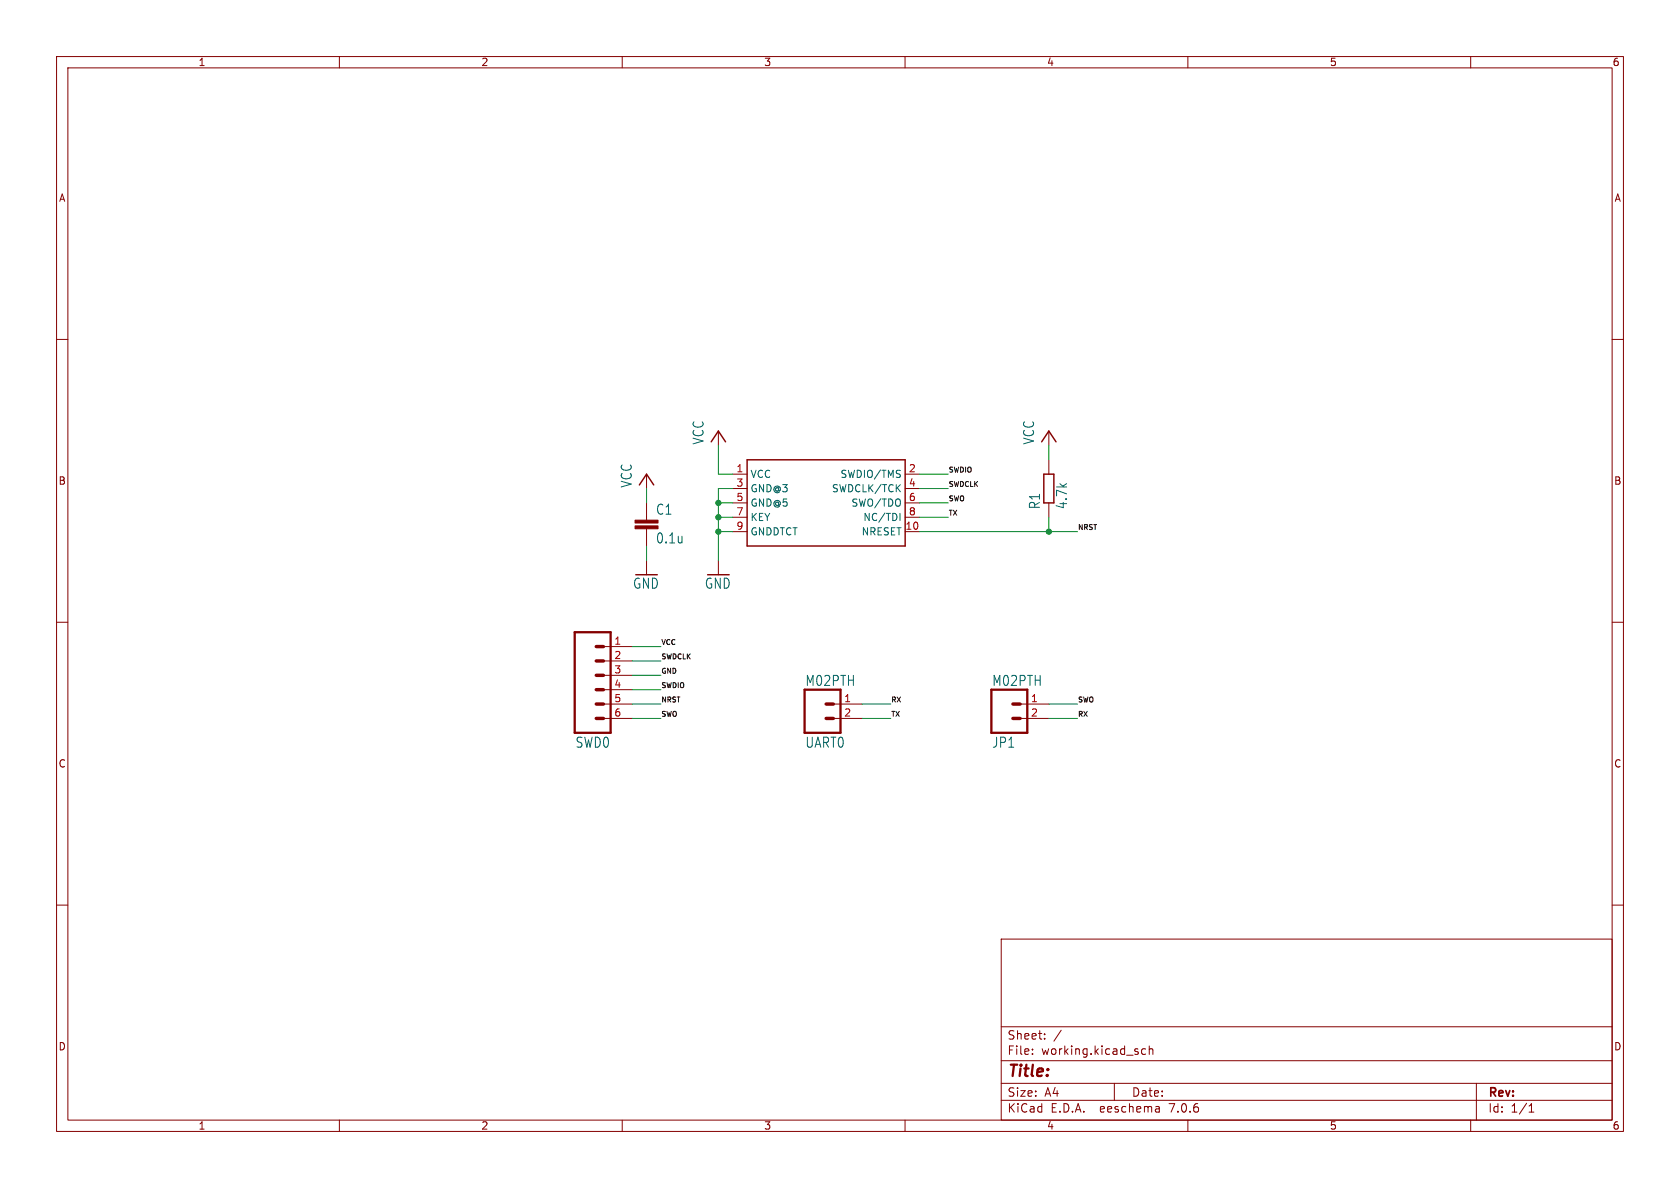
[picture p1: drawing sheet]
(kicad_sch (version 20230121) (generator eeschema)

 (paper "A4")

 (lib_symbols
  (symbol "working-eagle-import:C-EUC0805" (in_bom yes) (on_board yes)
   (property "Reference" "C" (at 1.524 0.381 0) (effects (font (size 1.778 1.5113)) (justify left bottom)))
   (property "Value" "" (at 1.524 -4.699 0) (effects (font (size 1.778 1.5113)) (justify left bottom)))
   (property "Footprint" "working:C0805" (at 0 0 0) (effects (font (size 1.27 1.27)) hide))
   (property "Datasheet" "" (at 0 0 0) (effects (font (size 1.27 1.27)) hide))
   (property "ki_locked" "" (at 0 0 0) (effects (font (size 1.27 1.27))))
   (symbol "C-EUC0805_1_0"
    (rectangle (start -2.032 -2.032) (end 2.032 -1.524) (stroke (width 0) (type default)) (fill (type outline)))
    (rectangle (start -2.032 -1.016) (end 2.032 -0.508) (stroke (width 0) (type default)) (fill (type outline)))
    (polyline (pts (xy 0 -2.54) (xy 0 -2.032)) (stroke (width 0.1524) (type solid)) (fill (type none)))
    (polyline (pts (xy 0 0) (xy 0 -0.508)) (stroke (width 0.1524) (type solid)) (fill (type none)))
    (pin passive line (at 0 2.54 270) (length 2.54) (name "1" (effects (font (size 0 0)))) (number "1" (effects (font (size 0 0)))))
    (pin passive line (at 0 -5.08 90) (length 2.54) (name "2" (effects (font (size 0 0)))) (number "2" (effects (font (size 0 0)))))))
  (symbol "working-eagle-import:CORTEX_DEBUGPTH" (in_bom yes) (on_board yes)
   (property "Reference" "JP" (at -12.7 7.874 0) (effects (font (size 1.778 1.5113)) (justify left bottom) hide))
   (property "Value" "" (at -12.7 -7.874 0) (effects (font (size 1.778 1.5113)) (justify left top) hide))
   (property "Footprint" "working:2X5-PTH-1.27MM" (at 0 0 0) (effects (font (size 1.27 1.27)) hide))
   (property "Datasheet" "" (at 0 0 0) (effects (font (size 1.27 1.27)) hide))
   (property "ki_locked" "" (at 0 0 0) (effects (font (size 1.27 1.27))))
   (symbol "CORTEX_DEBUGPTH_1_0"
    (polyline (pts (xy -12.7 -7.62) (xy -12.7 7.62)) (stroke (width 0.254) (type solid)) (fill (type none)))
    (polyline (pts (xy -12.7 7.62) (xy 15.24 7.62)) (stroke (width 0.254) (type solid)) (fill (type none)))
    (polyline (pts (xy 15.24 -7.62) (xy -12.7 -7.62)) (stroke (width 0.254) (type solid)) (fill (type none)))
    (polyline (pts (xy 15.24 7.62) (xy 15.24 -7.62)) (stroke (width 0.254) (type solid)) (fill (type none)))
    (pin bidirectional line (at -15.24 5.08 0) (length 2.54) (name "VCC" (effects (font (size 1.27 1.27)))) (number "1" (effects (font (size 1.27 1.27)))))
    (pin bidirectional line (at 17.78 -5.08 180) (length 2.54) (name "NRESET" (effects (font (size 1.27 1.27)))) (number "10" (effects (font (size 1.27 1.27)))))
    (pin bidirectional line (at 17.78 5.08 180) (length 2.54) (name "SWDIO/TMS" (effects (font (size 1.27 1.27)))) (number "2" (effects (font (size 1.27 1.27)))))
    (pin bidirectional line (at -15.24 2.54 0) (length 2.54) (name "GND@3" (effects (font (size 1.27 1.27)))) (number "3" (effects (font (size 1.27 1.27)))))
    (pin bidirectional line (at 17.78 2.54 180) (length 2.54) (name "SWDCLK/TCK" (effects (font (size 1.27 1.27)))) (number "4" (effects (font (size 1.27 1.27)))))
    (pin bidirectional line (at -15.24 0 0) (length 2.54) (name "GND@5" (effects (font (size 1.27 1.27)))) (number "5" (effects (font (size 1.27 1.27)))))
    (pin bidirectional line (at 17.78 0 180) (length 2.54) (name "SWO/TDO" (effects (font (size 1.27 1.27)))) (number "6" (effects (font (size 1.27 1.27)))))
    (pin bidirectional line (at -15.24 -2.54 0) (length 2.54) (name "KEY" (effects (font (size 1.27 1.27)))) (number "7" (effects (font (size 1.27 1.27)))))
    (pin bidirectional line (at 17.78 -2.54 180) (length 2.54) (name "NC/TDI" (effects (font (size 1.27 1.27)))) (number "8" (effects (font (size 1.27 1.27)))))
    (pin bidirectional line (at -15.24 -5.08 0) (length 2.54) (name "GNDDTCT" (effects (font (size 1.27 1.27)))) (number "9" (effects (font (size 1.27 1.27)))))))
  (symbol "working-eagle-import:GND" (power) (in_bom yes) (on_board yes)
   (property "Reference" "#GND" (at 0 0 0) (effects (font (size 1.27 1.27)) hide))
   (property "Value" "GND" (at -2.54 -2.54 0) (effects (font (size 1.778 1.5113)) (justify left bottom)))
   (property "Footprint" "" (at 0 0 0) (effects (font (size 1.27 1.27)) hide))
   (property "Datasheet" "" (at 0 0 0) (effects (font (size 1.27 1.27)) hide))
   (property "ki_locked" "" (at 0 0 0) (effects (font (size 1.27 1.27))))
   (symbol "GND_1_0"
    (polyline (pts (xy -1.905 0) (xy 1.905 0)) (stroke (width 0.254) (type solid)) (fill (type none)))
    (pin power_in line (at 0 2.54 270) (length 2.54) (name "GND" (effects (font (size 0 0)))) (number "1" (effects (font (size 0 0)))))))
  (symbol "working-eagle-import:M02PTH" (in_bom yes) (on_board yes)
   (property "Reference" "JP" (at -2.54 5.842 0) (effects (font (size 1.778 1.5113)) (justify left bottom)))
   (property "Value" "" (at -2.54 -5.08 0) (effects (font (size 1.778 1.5113)) (justify left bottom)))
   (property "Footprint" "working:1X02" (at 0 0 0) (effects (font (size 1.27 1.27)) hide))
   (property "Datasheet" "" (at 0 0 0) (effects (font (size 1.27 1.27)) hide))
   (property "ki_locked" "" (at 0 0 0) (effects (font (size 1.27 1.27))))
   (symbol "M02PTH_1_0"
    (polyline (pts (xy -2.54 5.08) (xy -2.54 -2.54)) (stroke (width 0.4064) (type solid)) (fill (type none)))
    (polyline (pts (xy -2.54 5.08) (xy 3.81 5.08)) (stroke (width 0.4064) (type solid)) (fill (type none)))
    (polyline (pts (xy 1.27 0) (xy 2.54 0)) (stroke (width 0.6096) (type solid)) (fill (type none)))
    (polyline (pts (xy 1.27 2.54) (xy 2.54 2.54)) (stroke (width 0.6096) (type solid)) (fill (type none)))
    (polyline (pts (xy 3.81 -2.54) (xy -2.54 -2.54)) (stroke (width 0.4064) (type solid)) (fill (type none)))
    (polyline (pts (xy 3.81 -2.54) (xy 3.81 5.08)) (stroke (width 0.4064) (type solid)) (fill (type none)))
    (pin passive line (at 7.62 0 180) (length 5.08) (name "1" (effects (font (size 0 0)))) (number "1" (effects (font (size 1.27 1.27)))))
    (pin passive line (at 7.62 2.54 180) (length 5.08) (name "2" (effects (font (size 0 0)))) (number "2" (effects (font (size 1.27 1.27)))))))
  (symbol "working-eagle-import:M06SILK_FEMALE_PTH" (in_bom yes) (on_board yes)
   (property "Reference" "JP" (at -5.08 10.922 0) (effects (font (size 1.778 1.5113)) (justify left bottom)))
   (property "Value" "" (at -5.08 -10.16 0) (effects (font (size 1.778 1.5113)) (justify left bottom)))
   (property "Footprint" "working:1X06" (at 0 0 0) (effects (font (size 1.27 1.27)) hide))
   (property "Datasheet" "" (at 0 0 0) (effects (font (size 1.27 1.27)) hide))
   (property "ki_locked" "" (at 0 0 0) (effects (font (size 1.27 1.27))))
   (symbol "M06SILK_FEMALE_PTH_1_0"
    (polyline (pts (xy -5.08 10.16) (xy -5.08 -7.62)) (stroke (width 0.4064) (type solid)) (fill (type none)))
    (polyline (pts (xy -5.08 10.16) (xy 1.27 10.16)) (stroke (width 0.4064) (type solid)) (fill (type none)))
    (polyline (pts (xy -1.27 -5.08) (xy 0 -5.08)) (stroke (width 0.6096) (type solid)) (fill (type none)))
    (polyline (pts (xy -1.27 -2.54) (xy 0 -2.54)) (stroke (width 0.6096) (type solid)) (fill (type none)))
    (polyline (pts (xy -1.27 0) (xy 0 0)) (stroke (width 0.6096) (type solid)) (fill (type none)))
    (polyline (pts (xy -1.27 2.54) (xy 0 2.54)) (stroke (width 0.6096) (type solid)) (fill (type none)))
    (polyline (pts (xy -1.27 5.08) (xy 0 5.08)) (stroke (width 0.6096) (type solid)) (fill (type none)))
    (polyline (pts (xy -1.27 7.62) (xy 0 7.62)) (stroke (width 0.6096) (type solid)) (fill (type none)))
    (polyline (pts (xy 1.27 -7.62) (xy -5.08 -7.62)) (stroke (width 0.4064) (type solid)) (fill (type none)))
    (polyline (pts (xy 1.27 -7.62) (xy 1.27 10.16)) (stroke (width 0.4064) (type solid)) (fill (type none)))
    (pin passive line (at 5.08 -5.08 180) (length 5.08) (name "1" (effects (font (size 0 0)))) (number "1" (effects (font (size 1.27 1.27)))))
    (pin passive line (at 5.08 -2.54 180) (length 5.08) (name "2" (effects (font (size 0 0)))) (number "2" (effects (font (size 1.27 1.27)))))
    (pin passive line (at 5.08 0 180) (length 5.08) (name "3" (effects (font (size 0 0)))) (number "3" (effects (font (size 1.27 1.27)))))
    (pin passive line (at 5.08 2.54 180) (length 5.08) (name "4" (effects (font (size 0 0)))) (number "4" (effects (font (size 1.27 1.27)))))
    (pin passive line (at 5.08 5.08 180) (length 5.08) (name "5" (effects (font (size 0 0)))) (number "5" (effects (font (size 1.27 1.27)))))
    (pin passive line (at 5.08 7.62 180) (length 5.08) (name "6" (effects (font (size 0 0)))) (number "6" (effects (font (size 1.27 1.27)))))))
  (symbol "working-eagle-import:R-EU_R0805" (in_bom yes) (on_board yes)
   (property "Reference" "R" (at -3.81 1.4986 0) (effects (font (size 1.778 1.5113)) (justify left bottom)))
   (property "Value" "" (at -3.81 -3.302 0) (effects (font (size 1.778 1.5113)) (justify left bottom)))
   (property "Footprint" "working:R0805" (at 0 0 0) (effects (font (size 1.27 1.27)) hide))
   (property "Datasheet" "" (at 0 0 0) (effects (font (size 1.27 1.27)) hide))
   (property "ki_locked" "" (at 0 0 0) (effects (font (size 1.27 1.27))))
   (symbol "R-EU_R0805_1_0"
    (polyline (pts (xy -2.54 -0.889) (xy -2.54 0.889)) (stroke (width 0.254) (type solid)) (fill (type none)))
    (polyline (pts (xy -2.54 -0.889) (xy 2.54 -0.889)) (stroke (width 0.254) (type solid)) (fill (type none)))
    (polyline (pts (xy 2.54 -0.889) (xy 2.54 0.889)) (stroke (width 0.254) (type solid)) (fill (type none)))
    (polyline (pts (xy 2.54 0.889) (xy -2.54 0.889)) (stroke (width 0.254) (type solid)) (fill (type none)))
    (pin passive line (at -5.08 0 0) (length 2.54) (name "1" (effects (font (size 0 0)))) (number "1" (effects (font (size 0 0)))))
    (pin passive line (at 5.08 0 180) (length 2.54) (name "2" (effects (font (size 0 0)))) (number "2" (effects (font (size 0 0)))))))
  (symbol "working-eagle-import:VCC" (power) (in_bom yes) (on_board yes)
   (property "Reference" "#P+" (at 0 0 0) (effects (font (size 1.27 1.27)) hide))
   (property "Value" "VCC" (at -2.54 -2.54 90) (effects (font (size 1.778 1.5113)) (justify left bottom)))
   (property "Footprint" "" (at 0 0 0) (effects (font (size 1.27 1.27)) hide))
   (property "Datasheet" "" (at 0 0 0) (effects (font (size 1.27 1.27)) hide))
   (property "ki_locked" "" (at 0 0 0) (effects (font (size 1.27 1.27))))
   (symbol "VCC_1_0"
    (polyline (pts (xy 0 0) (xy -1.27 -1.905)) (stroke (width 0.254) (type solid)) (fill (type none)))
    (polyline (pts (xy 1.27 -1.905) (xy 0 0)) (stroke (width 0.254) (type solid)) (fill (type none)))
    (pin power_in line (at 0 -2.54 90) (length 2.54) (name "VCC" (effects (font (size 0 0)))) (number "1" (effects (font (size 0 0))))))))

 (junction (at 127 88.9) (diameter 0) (color 0 0 0 0))
 (junction (at 127 93.98) (diameter 0) (color 0 0 0 0))
 (junction (at 127 91.44) (diameter 0) (color 0 0 0 0))
 (junction (at 185.42 93.98) (diameter 0) (color 0 0 0 0))

 (wire (pts (xy 111.76 124.46) (xy 116.84 124.46)) (stroke (width 0.1524) (type solid)))
 (wire (pts (xy 127 83.82) (xy 127 78.74)) (stroke (width 0.1524) (type solid)))
 (wire (pts (xy 185.42 81.28) (xy 185.42 78.74)) (stroke (width 0.1524) (type solid)))
 (wire (pts (xy 129.54 86.36) (xy 127 86.36)) (stroke (width 0.1524) (type solid)))
 (wire (pts (xy 152.4 124.46) (xy 157.48 124.46)) (stroke (width 0.1524) (type solid)))
 (wire (pts (xy 185.42 93.98) (xy 190.5 93.98)) (stroke (width 0.1524) (type solid)))
 (wire (pts (xy 127 88.9) (xy 127 91.44)) (stroke (width 0.1524) (type solid)))
 (wire (pts (xy 111.76 121.92) (xy 116.84 121.92)) (stroke (width 0.1524) (type solid)))
 (wire (pts (xy 114.3 96.52) (xy 114.3 99.06)) (stroke (width 0.1524) (type solid)))
 (wire (pts (xy 127 99.06) (xy 127 93.98)) (stroke (width 0.1524) (type solid)))
 (wire (pts (xy 127 91.44) (xy 127 93.98)) (stroke (width 0.1524) (type solid)))
 (wire (pts (xy 162.56 86.36) (xy 167.64 86.36)) (stroke (width 0.1524) (type solid)))
 (wire (pts (xy 129.54 83.82) (xy 127 83.82)) (stroke (width 0.1524) (type solid)))
 (wire (pts (xy 129.54 91.44) (xy 127 91.44)) (stroke (width 0.1524) (type solid)))
 (wire (pts (xy 185.42 124.46) (xy 190.5 124.46)) (stroke (width 0.1524) (type solid)))
 (wire (pts (xy 162.56 83.82) (xy 167.64 83.82)) (stroke (width 0.1524) (type solid)))
 (wire (pts (xy 162.56 93.98) (xy 185.42 93.98)) (stroke (width 0.1524) (type solid)))
 (wire (pts (xy 129.54 88.9) (xy 127 88.9)) (stroke (width 0.1524) (type solid)))
 (wire (pts (xy 162.56 88.9) (xy 167.64 88.9)) (stroke (width 0.1524) (type solid)))
 (wire (pts (xy 185.42 93.98) (xy 185.42 91.44)) (stroke (width 0.1524) (type solid)))
 (wire (pts (xy 127 86.36) (xy 127 88.9)) (stroke (width 0.1524) (type solid)))
 (wire (pts (xy 185.42 127) (xy 190.5 127)) (stroke (width 0.1524) (type solid)))
 (wire (pts (xy 114.3 86.36) (xy 114.3 88.9)) (stroke (width 0.1524) (type solid)))
 (wire (pts (xy 129.54 93.98) (xy 127 93.98)) (stroke (width 0.1524) (type solid)))
 (wire (pts (xy 162.56 91.44) (xy 167.64 91.44)) (stroke (width 0.1524) (type solid)))
 (wire (pts (xy 152.4 127) (xy 157.48 127)) (stroke (width 0.1524) (type solid)))
 (wire (pts (xy 111.76 119.38) (xy 116.84 119.38)) (stroke (width 0.1524) (type solid)))
 (wire (pts (xy 111.76 127) (xy 116.84 127)) (stroke (width 0.1524) (type solid)))
 (wire (pts (xy 111.76 116.84) (xy 116.84 116.84)) (stroke (width 0.1524) (type solid)))
 (wire (pts (xy 111.76 114.3) (xy 116.84 114.3)) (stroke (width 0.1524) (type solid)))

 (label "TX" (at 157.48 127 0) (fields_autoplaced) (effects (font (size 0.889 0.889)) (justify left bottom)))
 (label "SWO" (at 116.84 127 0) (fields_autoplaced) (effects (font (size 0.889 0.889)) (justify left bottom)))
 (label "SWDIO" (at 167.64 83.82 0) (fields_autoplaced) (effects (font (size 0.889 0.889)) (justify left bottom)))
 (label "SWDCLK" (at 116.84 116.84 0) (fields_autoplaced) (effects (font (size 0.889 0.889)) (justify left bottom)))
 (label "SWDCLK" (at 167.64 86.36 0) (fields_autoplaced) (effects (font (size 0.889 0.889)) (justify left bottom)))
 (label "SWDIO" (at 116.84 121.92 0) (fields_autoplaced) (effects (font (size 0.889 0.889)) (justify left bottom)))
 (label "NRST" (at 190.5 93.98 0) (fields_autoplaced) (effects (font (size 0.889 0.889)) (justify left bottom)))
 (label "RX" (at 157.48 124.46 0) (fields_autoplaced) (effects (font (size 0.889 0.889)) (justify left bottom)))
 (label "SWO" (at 190.5 124.46 0) (fields_autoplaced) (effects (font (size 0.889 0.889)) (justify left bottom)))
 (label "GND" (at 116.84 119.38 0) (fields_autoplaced) (effects (font (size 0.889 0.889)) (justify left bottom)))
 (label "RX" (at 190.5 127 0) (fields_autoplaced) (effects (font (size 0.889 0.889)) (justify left bottom)))
 (label "SWO" (at 167.64 88.9 0) (fields_autoplaced) (effects (font (size 0.889 0.889)) (justify left bottom)))
 (label "VCC" (at 116.84 114.3 0) (fields_autoplaced) (effects (font (size 0.889 0.889)) (justify left bottom)))
 (label "NRST" (at 116.84 124.46 0) (fields_autoplaced) (effects (font (size 0.889 0.889)) (justify left bottom)))
 (label "TX" (at 167.64 91.44 0) (fields_autoplaced) (effects (font (size 0.889 0.889)) (justify left bottom)))

 (symbol (lib_id "working-eagle-import:R-EU_R0805") (at 185.42 86.36 90) (unit 1) (in_bom yes) (on_board yes) (dnp no)
  (property "Reference" "R1" (at 183.9214 90.17 0) (effects (font (size 1.778 1.5113)) (justify left bottom)))
  (property "Value" "4.7k" (at 188.722 90.17 0) (effects (font (size 1.778 1.5113)) (justify left bottom)))
  (property "Footprint" "working:R0805" (at 185.42 86.36 0) (effects (font (size 1.27 1.27)) hide))
  (property "Datasheet" "" (at 185.42 86.36 0) (effects (font (size 1.27 1.27)) hide)) (pin "1") (pin "2"))

 (symbol (lib_id "working-eagle-import:M06SILK_FEMALE_PTH") (at 106.68 119.38 0) (mirror x) (unit 1) (in_bom yes) (on_board yes) (dnp no)
  (property "Reference" "SWD0" (at 101.6 130.302 0) (effects (font (size 1.778 1.5113)) (justify left bottom)))
  (property "Value" "M06SILK_FEMALE_PTH" (at 101.6 109.22 0) (effects (font (size 1.778 1.5113)) (justify left bottom) hide))
  (property "Footprint" "working:1X06" (at 106.68 119.38 0) (effects (font (size 1.27 1.27)) hide))
  (property "Datasheet" "" (at 106.68 119.38 0) (effects (font (size 1.27 1.27)) hide)) (pin "1") (pin "2") (pin "3") (pin "4") (pin "5") (pin "6"))

 (symbol (lib_id "working-eagle-import:GND") (at 114.3 101.6 0) (unit 1) (in_bom yes) (on_board yes) (dnp no)
  (property "Reference" "#GND3" (at 114.3 101.6 0) (effects (font (size 1.27 1.27)) hide))
  (property "Value" "GND" (at 111.76 104.14 0) (effects (font (size 1.778 1.5113)) (justify left bottom)))
  (property "Footprint" "" (at 114.3 101.6 0) (effects (font (size 1.27 1.27)) hide))
  (property "Datasheet" "" (at 114.3 101.6 0) (effects (font (size 1.27 1.27)) hide)) (pin "1"))

 (symbol (lib_id "working-eagle-import:VCC") (at 127 76.2 0) (unit 1) (in_bom yes) (on_board yes) (dnp no)
  (property "Reference" "#P+3" (at 127 76.2 0) (effects (font (size 1.27 1.27)) hide))
  (property "Value" "VCC" (at 124.46 78.74 90) (effects (font (size 1.778 1.5113)) (justify left bottom)))
  (property "Footprint" "" (at 127 76.2 0) (effects (font (size 1.27 1.27)) hide))
  (property "Datasheet" "" (at 127 76.2 0) (effects (font (size 1.27 1.27)) hide)) (pin "1"))

 (symbol (lib_id "working-eagle-import:VCC") (at 185.42 76.2 0) (unit 1) (in_bom yes) (on_board yes) (dnp no)
  (property "Reference" "#P+2" (at 185.42 76.2 0) (effects (font (size 1.27 1.27)) hide))
  (property "Value" "VCC" (at 182.88 78.74 90) (effects (font (size 1.778 1.5113)) (justify left bottom)))
  (property "Footprint" "" (at 185.42 76.2 0) (effects (font (size 1.27 1.27)) hide))
  (property "Datasheet" "" (at 185.42 76.2 0) (effects (font (size 1.27 1.27)) hide)) (pin "1"))

 (symbol (lib_id "working-eagle-import:CORTEX_DEBUGPTH") (at 144.78 88.9 0) (unit 1) (in_bom yes) (on_board yes) (dnp no)
  (property "Reference" "CORTEX0" (at 132.08 81.026 0) (effects (font (size 1.778 1.5113)) (justify left bottom) hide))
  (property "Value" "CORTEX_DEBUGPTH" (at 132.08 96.774 0) (effects (font (size 1.778 1.5113)) (justify left top) hide))
  (property "Footprint" "working:2X5-PTH-1.27MM" (at 144.78 88.9 0) (effects (font (size 1.27 1.27)) hide))
  (property "Datasheet" "" (at 144.78 88.9 0) (effects (font (size 1.27 1.27)) hide)) (pin "1") (pin "10") (pin "2") (pin "3") (pin "4") (pin "5") (pin "6") (pin "7") (pin "8") (pin "9"))

 (symbol (lib_id "working-eagle-import:C-EUC0805") (at 114.3 91.44 0) (unit 1) (in_bom yes) (on_board yes) (dnp no)
  (property "Reference" "C1" (at 115.824 91.059 0) (effects (font (size 1.778 1.5113)) (justify left bottom)))
  (property "Value" "0.1u" (at 115.824 96.139 0) (effects (font (size 1.778 1.5113)) (justify left bottom)))
  (property "Footprint" "working:C0805" (at 114.3 91.44 0) (effects (font (size 1.27 1.27)) hide))
  (property "Datasheet" "" (at 114.3 91.44 0) (effects (font (size 1.27 1.27)) hide)) (pin "1") (pin "2"))

 (symbol (lib_id "working-eagle-import:GND") (at 127 101.6 0) (unit 1) (in_bom yes) (on_board yes) (dnp no)
  (property "Reference" "#GND2" (at 127 101.6 0) (effects (font (size 1.27 1.27)) hide))
  (property "Value" "GND" (at 124.46 104.14 0) (effects (font (size 1.778 1.5113)) (justify left bottom)))
  (property "Footprint" "" (at 127 101.6 0) (effects (font (size 1.27 1.27)) hide))
  (property "Datasheet" "" (at 127 101.6 0) (effects (font (size 1.27 1.27)) hide)) (pin "1"))

 (symbol (lib_id "working-eagle-import:VCC") (at 114.3 83.82 0) (unit 1) (in_bom yes) (on_board yes) (dnp no)
  (property "Reference" "#P+1" (at 114.3 83.82 0) (effects (font (size 1.27 1.27)) hide))
  (property "Value" "VCC" (at 111.76 86.36 90) (effects (font (size 1.778 1.5113)) (justify left bottom)))
  (property "Footprint" "" (at 114.3 83.82 0) (effects (font (size 1.27 1.27)) hide))
  (property "Datasheet" "" (at 114.3 83.82 0) (effects (font (size 1.27 1.27)) hide)) (pin "1"))

 (symbol (lib_id "working-eagle-import:M02PTH") (at 177.8 124.46 0) (mirror x) (unit 1) (in_bom yes) (on_board yes) (dnp no)
  (property "Reference" "JP1" (at 175.26 130.302 0) (effects (font (size 1.778 1.5113)) (justify left bottom)))
  (property "Value" "M02PTH" (at 175.26 119.38 0) (effects (font (size 1.778 1.5113)) (justify left bottom)))
  (property "Footprint" "working:1X02" (at 177.8 124.46 0) (effects (font (size 1.27 1.27)) hide))
  (property "Datasheet" "" (at 177.8 124.46 0) (effects (font (size 1.27 1.27)) hide)) (pin "1") (pin "2"))

 (symbol (lib_id "working-eagle-import:M02PTH") (at 144.78 124.46 0) (mirror x) (unit 1) (in_bom yes) (on_board yes) (dnp no)
  (property "Reference" "UART0" (at 142.24 130.302 0) (effects (font (size 1.778 1.5113)) (justify left bottom)))
  (property "Value" "M02PTH" (at 142.24 119.38 0) (effects (font (size 1.778 1.5113)) (justify left bottom)))
  (property "Footprint" "working:1X02" (at 144.78 124.46 0) (effects (font (size 1.27 1.27)) hide))
  (property "Datasheet" "" (at 144.78 124.46 0) (effects (font (size 1.27 1.27)) hide)) (pin "1") (pin "2"))

 (sheet_instances (path "" (page "1"))))
